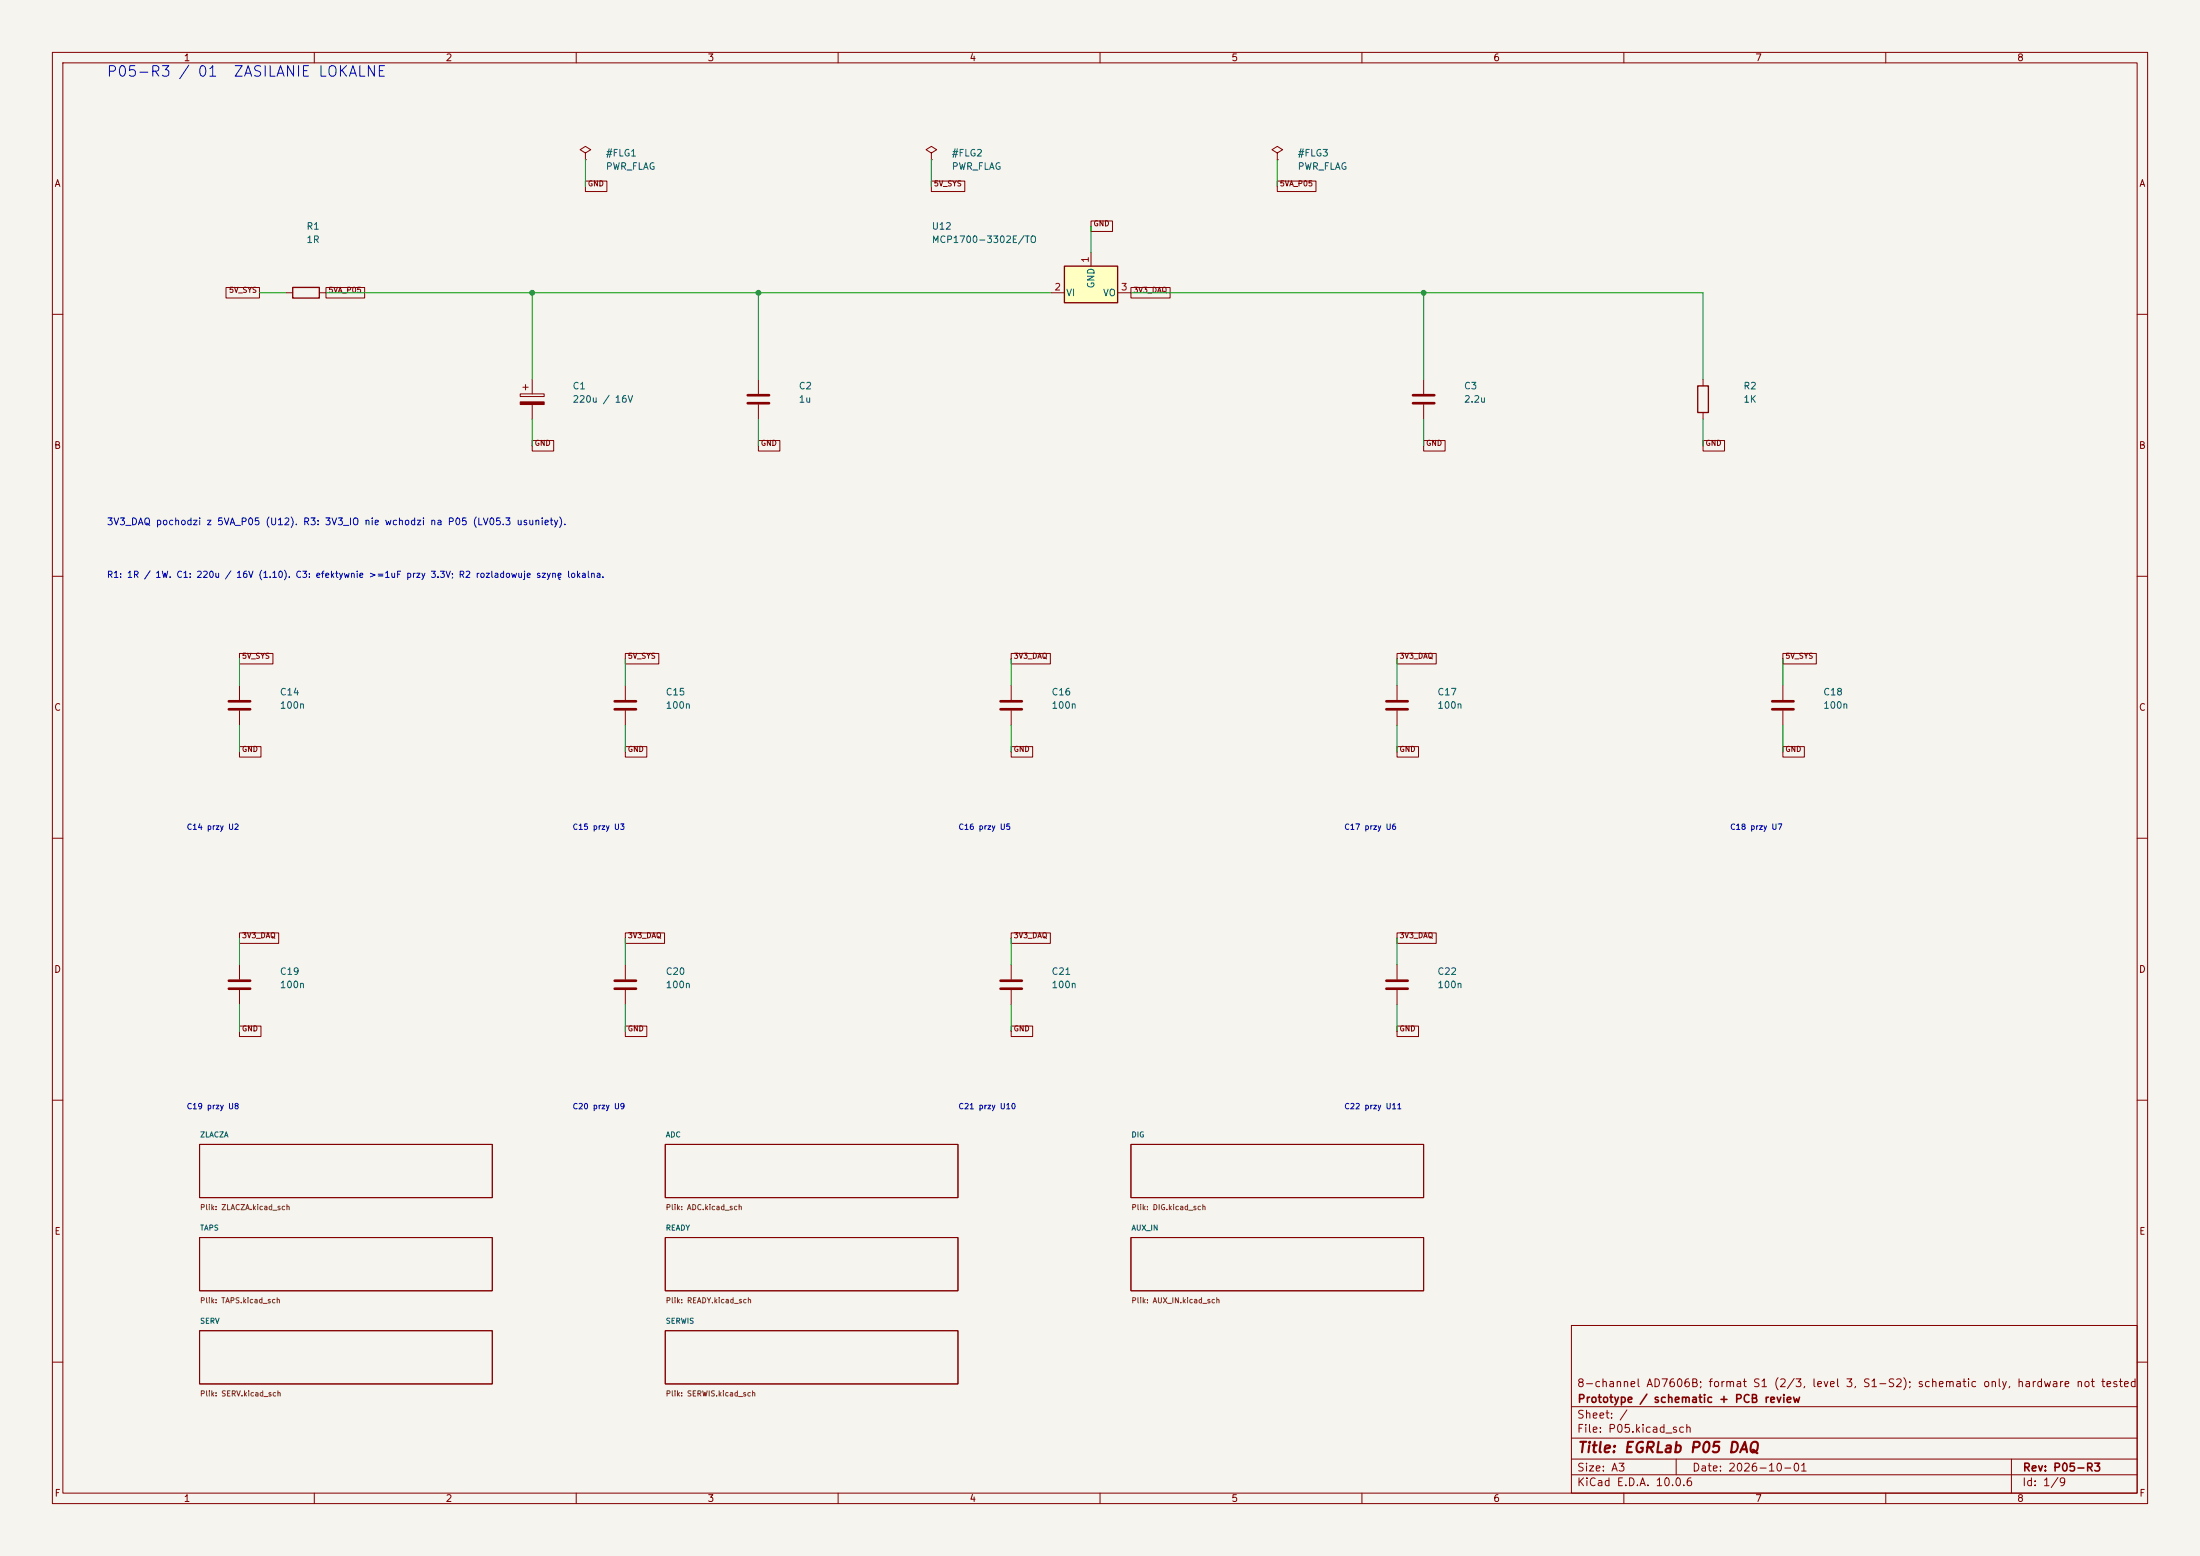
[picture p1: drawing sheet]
(kicad_sch (version 20250114) (generator "eeschema") (paper "A3") (title_block (title "EGRLab P05 DAQ") (date "2026-10-01") (rev "P05-R3") (company "Prototype / schematic + PCB review") (comment 1 "8-channel AD7606B; format S1 (2/3, level 3, S1-S2); schematic only, hardware not tested"))(lib_symbols (symbol "P05:R" (pin_numbers (hide yes)) (pin_names (offset 0)) (exclude_from_sim no) (in_bom yes) (on_board yes) (in_pos_files yes) (duplicate_pin_numbers_are_jumpers no) (symbol "R_0_1" (rectangle (start -1.016 -2.54) (end 1.016 2.54) (stroke (width 0.254) (type default)) (fill (type none)))) (symbol "R_1_1" (pin passive line (at 0 3.81 270) (length 1.27) (name "" (effects (font (size 1.27 1.27)))) (number "1" (effects (font (size 1.27 1.27))))) (pin passive line (at 0 -3.81 90) (length 1.27) (name "" (effects (font (size 1.27 1.27)))) (number "2" (effects (font (size 1.27 1.27)))))) (embedded_fonts no))(symbol "P05:C_Polarized" (pin_numbers (hide yes)) (pin_names (offset 0.254)) (exclude_from_sim no) (in_bom yes) (on_board yes) (in_pos_files yes) (duplicate_pin_numbers_are_jumpers no) (symbol "C_Polarized_0_1" (rectangle (start -2.286 0.508) (end 2.286 1.016) (stroke (width 0) (type default)) (fill (type none))) (polyline (pts (xy -1.778 2.286) (xy -0.762 2.286)) (stroke (width 0) (type default)) (fill (type none))) (polyline (pts (xy -1.27 2.794) (xy -1.27 1.778)) (stroke (width 0) (type default)) (fill (type none))) (rectangle (start 2.286 -0.508) (end -2.286 -1.016) (stroke (width 0) (type default)) (fill (type outline)))) (symbol "C_Polarized_1_1" (pin passive line (at 0 3.81 270) (length 2.794) (name "" (effects (font (size 1.27 1.27)))) (number "1" (effects (font (size 1.27 1.27))))) (pin passive line (at 0 -3.81 90) (length 2.794) (name "" (effects (font (size 1.27 1.27)))) (number "2" (effects (font (size 1.27 1.27)))))) (embedded_fonts no))(symbol "P05:C" (pin_numbers (hide yes)) (pin_names (offset 0.254)) (exclude_from_sim no) (in_bom yes) (on_board yes) (in_pos_files yes) (duplicate_pin_numbers_are_jumpers no) (symbol "C_0_1" (polyline (pts (xy -2.032 0.762) (xy 2.032 0.762)) (stroke (width 0.508) (type default)) (fill (type none))) (polyline (pts (xy -2.032 -0.762) (xy 2.032 -0.762)) (stroke (width 0.508) (type default)) (fill (type none)))) (symbol "C_1_1" (pin passive line (at 0 3.81 270) (length 2.794) (name "" (effects (font (size 1.27 1.27)))) (number "1" (effects (font (size 1.27 1.27))))) (pin passive line (at 0 -3.81 90) (length 2.794) (name "" (effects (font (size 1.27 1.27)))) (number "2" (effects (font (size 1.27 1.27)))))) (embedded_fonts no))(symbol "P05:MCP1700x-330xxTO" (pin_names (offset 0.254)) (exclude_from_sim no) (in_bom yes) (on_board yes) (in_pos_files yes) (duplicate_pin_numbers_are_jumpers no) (symbol "MCP1700x-330xxTO_0_1" (rectangle (start -5.08 5.08) (end 5.08 -1.905) (stroke (width 0.254) (type default)) (fill (type background)))) (symbol "MCP1700x-330xxTO_1_1" (pin power_in line (at 0 7.62 270) (length 2.54) (name "GND" (effects (font (size 1.27 1.27)))) (number "1" (effects (font (size 1.27 1.27))))) (pin power_in line (at -7.62 0 0) (length 2.54) (name "VI" (effects (font (size 1.27 1.27)))) (number "2" (effects (font (size 1.27 1.27))))) (pin power_out line (at 7.62 0 180) (length 2.54) (name "VO" (effects (font (size 1.27 1.27)))) (number "3" (effects (font (size 1.27 1.27)))))) (embedded_fonts no))(symbol "P05:PWR_FLAG" (power global) (pin_numbers (hide yes)) (pin_names (offset 0) (hide yes)) (exclude_from_sim no) (in_bom yes) (on_board yes) (in_pos_files yes) (duplicate_pin_numbers_are_jumpers no) (symbol "PWR_FLAG_0_0" (pin power_out line (at 0 0 90) (length 0) (name "" (effects (font (size 1.27 1.27)))) (number "1" (effects (font (size 1.27 1.27)))))) (symbol "PWR_FLAG_0_1" (polyline (pts (xy 0 0) (xy 0 1.27) (xy -1.016 1.905) (xy 0 2.54) (xy 1.016 1.905) (xy 0 1.27)) (stroke (width 0) (type default)) (fill (type none)))) (embedded_fonts no)))(symbol (lib_id "P05:R") (at 58.42 55.88 90) (unit 1) (in_bom yes) (on_board yes) (dnp no) (property "Reference" "R1" (at 58.42 43.18 90) (effects (font (size 1.27 1.27)) (justify right))) (property "Value" "1R" (at 58.42 45.72 90) (effects (font (size 1.27 1.27)) (justify right)))(property "Footprint" "Resistor_THT:R_Axial_DIN0411_L9.9mm_D3.6mm_P15.24mm_Horizontal" (at 58.42 55.88 0) (effects (font (size 1 1)) hide))(property "MPN" "KNP01U-1R (1R 1W wirewound, body 3x9mm)" (at 58.42 55.88 0) (effects (font (size 1 1)) hide))(property "BaselineRef" "R_FILT" (at 58.42 55.88 0) (effects (font (size 1 1)) hide))(property "Datasheet" "" (at 58.42 55.88 0) (effects (font (size 1 1)) hide))(pin "1")(pin "2"))(symbol (lib_id "P05:C_Polarized") (at 101.6 76.2 0) (unit 1) (in_bom yes) (on_board yes) (dnp no) (property "Reference" "C1" (at 109.22 73.66 0) (effects (font (size 1.27 1.27)) (justify left))) (property "Value" "220u / 16V" (at 109.22 76.2 0) (effects (font (size 1.27 1.27)) (justify left)))(property "Footprint" "Capacitor_THT:CP_Radial_D6.3mm_P2.50mm" (at 101.6 76.2 0) (effects (font (size 1 1)) hide))(property "MPN" "EEUFR1C221" (at 101.6 76.2 0) (effects (font (size 1 1)) hide))(property "BaselineRef" "C_A" (at 101.6 76.2 0) (effects (font (size 1 1)) hide))(property "Datasheet" "" (at 101.6 76.2 0) (effects (font (size 1 1)) hide))(pin "1")(pin "2"))(symbol (lib_id "P05:C") (at 144.78 76.2 0) (unit 1) (in_bom yes) (on_board yes) (dnp no) (property "Reference" "C2" (at 152.4 73.66 0) (effects (font (size 1.27 1.27)) (justify left))) (property "Value" "1u" (at 152.4 76.2 0) (effects (font (size 1.27 1.27)) (justify left)))(property "Footprint" "Capacitor_SMD:C_1206_3216Metric_Pad1.33x1.80mm_HandSolder" (at 144.78 76.2 0) (effects (font (size 1 1)) hide))(property "MPN" "SMD 1206 X7R 25V 10% 1u" (at 144.78 76.2 0) (effects (font (size 1 1)) hide))(property "BaselineRef" "ADDED_LDO_IN" (at 144.78 76.2 0) (effects (font (size 1 1)) hide))(property "Datasheet" "" (at 144.78 76.2 0) (effects (font (size 1 1)) hide))(pin "1")(pin "2"))(symbol (lib_id "P05:MCP1700x-330xxTO") (at 208.28 55.88 0) (unit 1) (in_bom yes) (on_board yes) (dnp no) (property "Reference" "U12" (at 177.8 43.18 0) (effects (font (size 1.27 1.27)) (justify left))) (property "Value" "MCP1700-3302E/TO" (at 177.8 45.72 0) (effects (font (size 1.27 1.27)) (justify left)))(property "Footprint" "Package_TO_SOT_THT:TO-92_Inline_Wide" (at 208.28 55.88 0) (effects (font (size 1 1)) hide))(property "MPN" "MCP1700-3302E/TO" (at 208.28 55.88 0) (effects (font (size 1 1)) hide))(property "BaselineRef" "ADDED_LOCAL_LDO" (at 208.28 55.88 0) (effects (font (size 1 1)) hide))(property "Datasheet" "https://ww1.microchip.com/downloads/aemDocuments/documents/APID/ProductDocuments/DataSheets/MCP1700-Data-Sheet-20001826F.pdf" (at 208.28 55.88 0) (effects (font (size 1 1)) hide))(pin "1")(pin "2")(pin "3"))(symbol (lib_id "P05:C") (at 271.78 76.2 0) (unit 1) (in_bom yes) (on_board yes) (dnp no) (property "Reference" "C3" (at 279.4 73.66 0) (effects (font (size 1.27 1.27)) (justify left))) (property "Value" "2.2u" (at 279.4 76.2 0) (effects (font (size 1.27 1.27)) (justify left)))(property "Footprint" "Capacitor_SMD:C_1206_3216Metric_Pad1.33x1.80mm_HandSolder" (at 271.78 76.2 0) (effects (font (size 1 1)) hide))(property "MPN" "SMD 1206 X7R 25V 10% 2.2u" (at 271.78 76.2 0) (effects (font (size 1 1)) hide))(property "BaselineRef" "ADDED_LDO_OUT" (at 271.78 76.2 0) (effects (font (size 1 1)) hide))(property "Datasheet" "" (at 271.78 76.2 0) (effects (font (size 1 1)) hide))(pin "1")(pin "2"))(symbol (lib_id "P05:R") (at 325.12 76.2 0) (unit 1) (in_bom yes) (on_board yes) (dnp no) (property "Reference" "R2" (at 332.74 73.66 0) (effects (font (size 1.27 1.27)) (justify left))) (property "Value" "1K" (at 332.74 76.2 0) (effects (font (size 1.27 1.27)) (justify left)))(property "Footprint" "Resistor_SMD:R_1206_3216Metric_Pad1.30x1.75mm_HandSolder" (at 325.12 76.2 0) (effects (font (size 1 1)) hide))(property "MPN" "RC1206FR-071KL" (at 325.12 76.2 0) (effects (font (size 1 1)) hide))(property "BaselineRef" "ADDED_LDO_BLEED" (at 325.12 76.2 0) (effects (font (size 1 1)) hide))(property "Datasheet" "" (at 325.12 76.2 0) (effects (font (size 1 1)) hide))(pin "1")(pin "2"))(wire (pts (xy 101.6 72.39) (xy 101.6 55.88)) (stroke (width 0) (type default)))(wire (pts (xy 144.78 72.39) (xy 144.78 55.88)) (stroke (width 0) (type default)))(wire (pts (xy 62.23 55.88) (xy 101.6 55.88)) (stroke (width 0) (type default)))(wire (pts (xy 101.6 55.88) (xy 144.78 55.88)) (stroke (width 0) (type default)))(wire (pts (xy 144.78 55.88) (xy 200.66 55.88)) (stroke (width 0) (type default)))(global_label "5VA_P05" (shape passive)  (at 62.23 55.88 0) (effects (font (size 1 1)) (justify left bottom)))(wire (pts (xy 271.78 72.39) (xy 271.78 55.88)) (stroke (width 0) (type default)))(wire (pts (xy 325.12 72.39) (xy 325.12 55.88)) (stroke (width 0) (type default)))(wire (pts (xy 215.9 55.88) (xy 271.78 55.88)) (stroke (width 0) (type default)))(wire (pts (xy 271.78 55.88) (xy 325.12 55.88)) (stroke (width 0) (type default)))(global_label "3V3_DAQ" (shape passive)  (at 215.9 55.88 0) (effects (font (size 1 1)) (justify left bottom)))(symbol (lib_id "P05:C") (at 45.72 134.62 0) (unit 1) (in_bom yes) (on_board yes) (dnp no) (property "Reference" "C14" (at 53.34 132.08 0) (effects (font (size 1.27 1.27)) (justify left))) (property "Value" "100n" (at 53.34 134.62 0) (effects (font (size 1.27 1.27)) (justify left)))(property "Footprint" "Capacitor_SMD:C_1206_3216Metric_Pad1.33x1.80mm_HandSolder" (at 45.72 134.62 0) (effects (font (size 1 1)) hide))(property "MPN" "SMD 1206 X7R 25V 10% 100n" (at 45.72 134.62 0) (effects (font (size 1 1)) hide))(property "BaselineRef" "C_DEC_U2" (at 45.72 134.62 0) (effects (font (size 1 1)) hide))(property "Datasheet" "" (at 45.72 134.62 0) (effects (font (size 1 1)) hide))(pin "1")(pin "2"))(text "C14 przy U2" (at 35.56 157.48 0) (effects (font (size 1.05 1.05)) (justify left top)))(symbol (lib_id "P05:C") (at 119.38 134.62 0) (unit 1) (in_bom yes) (on_board yes) (dnp no) (property "Reference" "C15" (at 127.0 132.08 0) (effects (font (size 1.27 1.27)) (justify left))) (property "Value" "100n" (at 127.0 134.62 0) (effects (font (size 1.27 1.27)) (justify left)))(property "Footprint" "Capacitor_SMD:C_1206_3216Metric_Pad1.33x1.80mm_HandSolder" (at 119.38 134.62 0) (effects (font (size 1 1)) hide))(property "MPN" "SMD 1206 X7R 25V 10% 100n" (at 119.38 134.62 0) (effects (font (size 1 1)) hide))(property "BaselineRef" "C_DEC_U3" (at 119.38 134.62 0) (effects (font (size 1 1)) hide))(property "Datasheet" "" (at 119.38 134.62 0) (effects (font (size 1 1)) hide))(pin "1")(pin "2"))(text "C15 przy U3" (at 109.22 157.48 0) (effects (font (size 1.05 1.05)) (justify left top)))(symbol (lib_id "P05:C") (at 193.04 134.62 0) (unit 1) (in_bom yes) (on_board yes) (dnp no) (property "Reference" "C16" (at 200.66 132.08 0) (effects (font (size 1.27 1.27)) (justify left))) (property "Value" "100n" (at 200.66 134.62 0) (effects (font (size 1.27 1.27)) (justify left)))(property "Footprint" "Capacitor_SMD:C_1206_3216Metric_Pad1.33x1.80mm_HandSolder" (at 193.04 134.62 0) (effects (font (size 1 1)) hide))(property "MPN" "SMD 1206 X7R 25V 10% 100n" (at 193.04 134.62 0) (effects (font (size 1 1)) hide))(property "BaselineRef" "C_DEC_U5" (at 193.04 134.62 0) (effects (font (size 1 1)) hide))(property "Datasheet" "" (at 193.04 134.62 0) (effects (font (size 1 1)) hide))(pin "1")(pin "2"))(text "C16 przy U5" (at 182.88 157.48 0) (effects (font (size 1.05 1.05)) (justify left top)))(symbol (lib_id "P05:C") (at 266.7 134.62 0) (unit 1) (in_bom yes) (on_board yes) (dnp no) (property "Reference" "C17" (at 274.32 132.08 0) (effects (font (size 1.27 1.27)) (justify left))) (property "Value" "100n" (at 274.32 134.62 0) (effects (font (size 1.27 1.27)) (justify left)))(property "Footprint" "Capacitor_SMD:C_1206_3216Metric_Pad1.33x1.80mm_HandSolder" (at 266.7 134.62 0) (effects (font (size 1 1)) hide))(property "MPN" "SMD 1206 X7R 25V 10% 100n" (at 266.7 134.62 0) (effects (font (size 1 1)) hide))(property "BaselineRef" "C_DEC_U6" (at 266.7 134.62 0) (effects (font (size 1 1)) hide))(property "Datasheet" "" (at 266.7 134.62 0) (effects (font (size 1 1)) hide))(pin "1")(pin "2"))(text "C17 przy U6" (at 256.54 157.48 0) (effects (font (size 1.05 1.05)) (justify left top)))(symbol (lib_id "P05:C") (at 340.36 134.62 0) (unit 1) (in_bom yes) (on_board yes) (dnp no) (property "Reference" "C18" (at 347.98 132.08 0) (effects (font (size 1.27 1.27)) (justify left))) (property "Value" "100n" (at 347.98 134.62 0) (effects (font (size 1.27 1.27)) (justify left)))(property "Footprint" "Capacitor_SMD:C_1206_3216Metric_Pad1.33x1.80mm_HandSolder" (at 340.36 134.62 0) (effects (font (size 1 1)) hide))(property "MPN" "SMD 1206 X7R 25V 10% 100n" (at 340.36 134.62 0) (effects (font (size 1 1)) hide))(property "BaselineRef" "C_DEC_U7" (at 340.36 134.62 0) (effects (font (size 1 1)) hide))(property "Datasheet" "" (at 340.36 134.62 0) (effects (font (size 1 1)) hide))(pin "1")(pin "2"))(text "C18 przy U7" (at 330.2 157.48 0) (effects (font (size 1.05 1.05)) (justify left top)))(symbol (lib_id "P05:C") (at 45.72 187.96 0) (unit 1) (in_bom yes) (on_board yes) (dnp no) (property "Reference" "C19" (at 53.34 185.42 0) (effects (font (size 1.27 1.27)) (justify left))) (property "Value" "100n" (at 53.34 187.95999999999998 0) (effects (font (size 1.27 1.27)) (justify left)))(property "Footprint" "Capacitor_SMD:C_1206_3216Metric_Pad1.33x1.80mm_HandSolder" (at 45.72 187.96 0) (effects (font (size 1 1)) hide))(property "MPN" "SMD 1206 X7R 25V 10% 100n" (at 45.72 187.96 0) (effects (font (size 1 1)) hide))(property "BaselineRef" "C_DEC_U8" (at 45.72 187.96 0) (effects (font (size 1 1)) hide))(property "Datasheet" "" (at 45.72 187.96 0) (effects (font (size 1 1)) hide))(pin "1")(pin "2"))(text "C19 przy U8" (at 35.56 210.82 0) (effects (font (size 1.05 1.05)) (justify left top)))(symbol (lib_id "P05:C") (at 119.38 187.96 0) (unit 1) (in_bom yes) (on_board yes) (dnp no) (property "Reference" "C20" (at 127.0 185.42 0) (effects (font (size 1.27 1.27)) (justify left))) (property "Value" "100n" (at 127.0 187.95999999999998 0) (effects (font (size 1.27 1.27)) (justify left)))(property "Footprint" "Capacitor_SMD:C_1206_3216Metric_Pad1.33x1.80mm_HandSolder" (at 119.38 187.96 0) (effects (font (size 1 1)) hide))(property "MPN" "SMD 1206 X7R 25V 10% 100n" (at 119.38 187.96 0) (effects (font (size 1 1)) hide))(property "BaselineRef" "C_DEC_U9" (at 119.38 187.96 0) (effects (font (size 1 1)) hide))(property "Datasheet" "" (at 119.38 187.96 0) (effects (font (size 1 1)) hide))(pin "1")(pin "2"))(text "C20 przy U9" (at 109.22 210.82 0) (effects (font (size 1.05 1.05)) (justify left top)))(symbol (lib_id "P05:C") (at 193.04 187.96 0) (unit 1) (in_bom yes) (on_board yes) (dnp no) (property "Reference" "C21" (at 200.66 185.42 0) (effects (font (size 1.27 1.27)) (justify left))) (property "Value" "100n" (at 200.66 187.95999999999998 0) (effects (font (size 1.27 1.27)) (justify left)))(property "Footprint" "Capacitor_SMD:C_1206_3216Metric_Pad1.33x1.80mm_HandSolder" (at 193.04 187.96 0) (effects (font (size 1 1)) hide))(property "MPN" "SMD 1206 X7R 25V 10% 100n" (at 193.04 187.96 0) (effects (font (size 1 1)) hide))(property "BaselineRef" "C_DEC_U10" (at 193.04 187.96 0) (effects (font (size 1 1)) hide))(property "Datasheet" "" (at 193.04 187.96 0) (effects (font (size 1 1)) hide))(pin "1")(pin "2"))(text "C21 przy U10" (at 182.88 210.82 0) (effects (font (size 1.05 1.05)) (justify left top)))(symbol (lib_id "P05:C") (at 266.7 187.96 0) (unit 1) (in_bom yes) (on_board yes) (dnp no) (property "Reference" "C22" (at 274.32 185.42 0) (effects (font (size 1.27 1.27)) (justify left))) (property "Value" "100n" (at 274.32 187.95999999999998 0) (effects (font (size 1.27 1.27)) (justify left)))(property "Footprint" "Capacitor_SMD:C_1206_3216Metric_Pad1.33x1.80mm_HandSolder" (at 266.7 187.96 0) (effects (font (size 1 1)) hide))(property "MPN" "SMD 1206 X7R 25V 10% 100n" (at 266.7 187.96 0) (effects (font (size 1 1)) hide))(property "BaselineRef" "C_DEC_U11" (at 266.7 187.96 0) (effects (font (size 1 1)) hide))(property "Datasheet" "" (at 266.7 187.96 0) (effects (font (size 1 1)) hide))(pin "1")(pin "2"))(text "C22 przy U11" (at 256.54 210.82 0) (effects (font (size 1.05 1.05)) (justify left top)))(symbol (lib_id "P05:PWR_FLAG") (at 111.76 30.48 0) (unit 1) (in_bom yes) (on_board yes) (dnp no) (property "Reference" "#FLG1" (at 115.57000000000001 29.21 0) (effects (font (size 1.27 1.27)) (justify left))) (property "Value" "PWR_FLAG" (at 115.57000000000001 31.75 0) (effects (font (size 1.27 1.27)) (justify left)))(property "Footprint" "" (at 111.76 30.48 0) (effects (font (size 1 1)) hide))(property "MPN" "" (at 111.76 30.48 0) (effects (font (size 1 1)) hide))(property "BaselineRef" "ERC_SOURCE" (at 111.76 30.48 0) (effects (font (size 1 1)) hide))(property "Datasheet" "" (at 111.76 30.48 0) (effects (font (size 1 1)) hide))(pin "1"))(symbol (lib_id "P05:PWR_FLAG") (at 177.8 30.48 0) (unit 1) (in_bom yes) (on_board yes) (dnp no) (property "Reference" "#FLG2" (at 181.61 29.21 0) (effects (font (size 1.27 1.27)) (justify left))) (property "Value" "PWR_FLAG" (at 181.61 31.75 0) (effects (font (size 1.27 1.27)) (justify left)))(property "Footprint" "" (at 177.8 30.48 0) (effects (font (size 1 1)) hide))(property "MPN" "" (at 177.8 30.48 0) (effects (font (size 1 1)) hide))(property "BaselineRef" "ERC_SOURCE" (at 177.8 30.48 0) (effects (font (size 1 1)) hide))(property "Datasheet" "" (at 177.8 30.48 0) (effects (font (size 1 1)) hide))(pin "1"))(symbol (lib_id "P05:PWR_FLAG") (at 243.84 30.48 0) (unit 1) (in_bom yes) (on_board yes) (dnp no) (property "Reference" "#FLG3" (at 247.65 29.21 0) (effects (font (size 1.27 1.27)) (justify left))) (property "Value" "PWR_FLAG" (at 247.65 31.75 0) (effects (font (size 1.27 1.27)) (justify left)))(property "Footprint" "" (at 243.84 30.48 0) (effects (font (size 1 1)) hide))(property "MPN" "" (at 243.84 30.48 0) (effects (font (size 1 1)) hide))(property "BaselineRef" "ERC_SOURCE" (at 243.84 30.48 0) (effects (font (size 1 1)) hide))(property "Datasheet" "" (at 243.84 30.48 0) (effects (font (size 1 1)) hide))(pin "1"))(text "3V3_DAQ pochodzi z 5VA_P05 (U12). R3: 3V3_IO nie wchodzi na P05 (LV05.3 usuniety)." (at 20.32 99.06 0) (effects (font (size 1.3 1.3)) (justify left top)))(text "R1: 1R / 1W. C1: 220u / 16V (1.10). C3: efektywnie >=1uF przy 3.3V; R2 rozladowuje szynę lokalna." (at 20.32 109.22 0) (effects (font (size 1.2 1.2)) (justify left top)))(text "P05-R3 / 01  ZASILANIE LOKALNE" (at 20.32 12.7 0) (effects (font (size 2 2)) (justify left top)))(sheet (at 38.1 218.44) (size 55.88 10.16) (stroke (width .15) (type default)) (fill (color 0 0 0 0)) (property "Sheetname" "ZLACZA" (at 38.1 217.17 0) (effects (font (size 1 1)) (justify left bottom))) (property "Sheetfile" "ZLACZA.kicad_sch" (at 38.1 229.87 0) (effects (font (size 1 1)) (justify left top))))(sheet (at 127.0 218.44) (size 55.88 10.16) (stroke (width .15) (type default)) (fill (color 0 0 0 0)) (property "Sheetname" "ADC" (at 127.0 217.17 0) (effects (font (size 1 1)) (justify left bottom))) (property "Sheetfile" "ADC.kicad_sch" (at 127.0 229.87 0) (effects (font (size 1 1)) (justify left top))))(sheet (at 215.9 218.44) (size 55.88 10.16) (stroke (width .15) (type default)) (fill (color 0 0 0 0)) (property "Sheetname" "DIG" (at 215.9 217.17 0) (effects (font (size 1 1)) (justify left bottom))) (property "Sheetfile" "DIG.kicad_sch" (at 215.9 229.87 0) (effects (font (size 1 1)) (justify left top))))(sheet (at 38.1 236.22) (size 55.88 10.16) (stroke (width .15) (type default)) (fill (color 0 0 0 0)) (property "Sheetname" "TAPS" (at 38.1 234.95 0) (effects (font (size 1 1)) (justify left bottom))) (property "Sheetfile" "TAPS.kicad_sch" (at 38.1 247.65 0) (effects (font (size 1 1)) (justify left top))))(sheet (at 127.0 236.22) (size 55.88 10.16) (stroke (width .15) (type default)) (fill (color 0 0 0 0)) (property "Sheetname" "READY" (at 127.0 234.95 0) (effects (font (size 1 1)) (justify left bottom))) (property "Sheetfile" "READY.kicad_sch" (at 127.0 247.65 0) (effects (font (size 1 1)) (justify left top))))(sheet (at 215.9 236.22) (size 55.88 10.16) (stroke (width .15) (type default)) (fill (color 0 0 0 0)) (property "Sheetname" "AUX_IN" (at 215.9 234.95 0) (effects (font (size 1 1)) (justify left bottom))) (property "Sheetfile" "AUX_IN.kicad_sch" (at 215.9 247.65 0) (effects (font (size 1 1)) (justify left top))))(sheet (at 38.1 254.0) (size 55.88 10.16) (stroke (width .15) (type default)) (fill (color 0 0 0 0)) (property "Sheetname" "SERV" (at 38.1 252.73 0) (effects (font (size 1 1)) (justify left bottom))) (property "Sheetfile" "SERV.kicad_sch" (at 38.1 265.43 0) (effects (font (size 1 1)) (justify left top))))(sheet (at 127.0 254.0) (size 55.88 10.16) (stroke (width .15) (type default)) (fill (color 0 0 0 0)) (property "Sheetname" "SERWIS" (at 127.0 252.73 0) (effects (font (size 1 1)) (justify left bottom))) (property "Sheetfile" "SERWIS.kicad_sch" (at 127.0 265.43 0) (effects (font (size 1 1)) (justify left top))))(wire (pts (xy 54.61 55.88) (xy 49.53 55.88)) (stroke (width 0) (type default)))(global_label "5V_SYS" (shape passive) (at 49.53 55.88 0) (effects (font (size 1 1)) (justify right bottom)))(wire (pts (xy 101.6 80.01) (xy 101.6 85.09)) (stroke (width 0) (type default)))(global_label "GND" (shape passive) (at 101.6 85.09 0) (effects (font (size 1 1)) (justify left bottom)))(wire (pts (xy 144.78 80.01) (xy 144.78 85.09)) (stroke (width 0) (type default)))(global_label "GND" (shape passive) (at 144.78 85.09 0) (effects (font (size 1 1)) (justify left bottom)))(wire (pts (xy 208.28 48.26) (xy 208.28 43.18)) (stroke (width 0) (type default)))(global_label "GND" (shape passive) (at 208.28 43.18 0) (effects (font (size 1 1)) (justify left bottom)))(wire (pts (xy 271.78 80.01) (xy 271.78 85.09)) (stroke (width 0) (type default)))(global_label "GND" (shape passive) (at 271.78 85.09 0) (effects (font (size 1 1)) (justify left bottom)))(wire (pts (xy 325.12 80.01) (xy 325.12 85.09)) (stroke (width 0) (type default)))(global_label "GND" (shape passive) (at 325.12 85.09 0) (effects (font (size 1 1)) (justify left bottom)))(wire (pts (xy 45.72 130.81) (xy 45.72 125.73)) (stroke (width 0) (type default)))(global_label "5V_SYS" (shape passive) (at 45.72 125.73 0) (effects (font (size 1 1)) (justify left bottom)))(wire (pts (xy 45.72 138.43) (xy 45.72 143.51)) (stroke (width 0) (type default)))(global_label "GND" (shape passive) (at 45.72 143.51 0) (effects (font (size 1 1)) (justify left bottom)))(wire (pts (xy 119.38 130.81) (xy 119.38 125.73)) (stroke (width 0) (type default)))(global_label "5V_SYS" (shape passive) (at 119.38 125.73 0) (effects (font (size 1 1)) (justify left bottom)))(wire (pts (xy 119.38 138.43) (xy 119.38 143.51)) (stroke (width 0) (type default)))(global_label "GND" (shape passive) (at 119.38 143.51 0) (effects (font (size 1 1)) (justify left bottom)))(wire (pts (xy 193.04 130.81) (xy 193.04 125.73)) (stroke (width 0) (type default)))(global_label "3V3_DAQ" (shape passive) (at 193.04 125.73 0) (effects (font (size 1 1)) (justify left bottom)))(wire (pts (xy 193.04 138.43) (xy 193.04 143.51)) (stroke (width 0) (type default)))(global_label "GND" (shape passive) (at 193.04 143.51 0) (effects (font (size 1 1)) (justify left bottom)))(wire (pts (xy 266.7 130.81) (xy 266.7 125.73)) (stroke (width 0) (type default)))(global_label "3V3_DAQ" (shape passive) (at 266.7 125.73 0) (effects (font (size 1 1)) (justify left bottom)))(wire (pts (xy 266.7 138.43) (xy 266.7 143.51)) (stroke (width 0) (type default)))(global_label "GND" (shape passive) (at 266.7 143.51 0) (effects (font (size 1 1)) (justify left bottom)))(wire (pts (xy 340.36 130.81) (xy 340.36 125.73)) (stroke (width 0) (type default)))(global_label "5V_SYS" (shape passive) (at 340.36 125.73 0) (effects (font (size 1 1)) (justify left bottom)))(wire (pts (xy 340.36 138.43) (xy 340.36 143.51)) (stroke (width 0) (type default)))(global_label "GND" (shape passive) (at 340.36 143.51 0) (effects (font (size 1 1)) (justify left bottom)))(wire (pts (xy 45.72 184.15) (xy 45.72 179.07)) (stroke (width 0) (type default)))(global_label "3V3_DAQ" (shape passive) (at 45.72 179.07 0) (effects (font (size 1 1)) (justify left bottom)))(wire (pts (xy 45.72 191.77) (xy 45.72 196.85)) (stroke (width 0) (type default)))(global_label "GND" (shape passive) (at 45.72 196.85 0) (effects (font (size 1 1)) (justify left bottom)))(wire (pts (xy 119.38 184.15) (xy 119.38 179.07)) (stroke (width 0) (type default)))(global_label "3V3_DAQ" (shape passive) (at 119.38 179.07 0) (effects (font (size 1 1)) (justify left bottom)))(wire (pts (xy 119.38 191.77) (xy 119.38 196.85)) (stroke (width 0) (type default)))(global_label "GND" (shape passive) (at 119.38 196.85 0) (effects (font (size 1 1)) (justify left bottom)))(wire (pts (xy 193.04 184.15) (xy 193.04 179.07)) (stroke (width 0) (type default)))(global_label "3V3_DAQ" (shape passive) (at 193.04 179.07 0) (effects (font (size 1 1)) (justify left bottom)))(wire (pts (xy 193.04 191.77) (xy 193.04 196.85)) (stroke (width 0) (type default)))(global_label "GND" (shape passive) (at 193.04 196.85 0) (effects (font (size 1 1)) (justify left bottom)))(wire (pts (xy 266.7 184.15) (xy 266.7 179.07)) (stroke (width 0) (type default)))(global_label "3V3_DAQ" (shape passive) (at 266.7 179.07 0) (effects (font (size 1 1)) (justify left bottom)))(wire (pts (xy 266.7 191.77) (xy 266.7 196.85)) (stroke (width 0) (type default)))(global_label "GND" (shape passive) (at 266.7 196.85 0) (effects (font (size 1 1)) (justify left bottom)))(wire (pts (xy 111.76 30.48) (xy 111.76 35.56)) (stroke (width 0) (type default)))(global_label "GND" (shape passive) (at 111.76 35.56 0) (effects (font (size 1 1)) (justify left bottom)))(wire (pts (xy 177.8 30.48) (xy 177.8 35.56)) (stroke (width 0) (type default)))(global_label "5V_SYS" (shape passive) (at 177.8 35.56 0) (effects (font (size 1 1)) (justify left bottom)))(wire (pts (xy 243.84 30.48) (xy 243.84 35.56)) (stroke (width 0) (type default)))(global_label "5VA_P05" (shape passive) (at 243.84 35.56 0) (effects (font (size 1 1)) (justify left bottom)))(junction (at 271.78 55.88) (diameter 0) (color 0 0 0 0))(junction (at 144.78 55.88) (diameter 0) (color 0 0 0 0))(junction (at 101.6 55.88) (diameter 0) (color 0 0 0 0))(sheet_instances (path "" (page "1"))))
